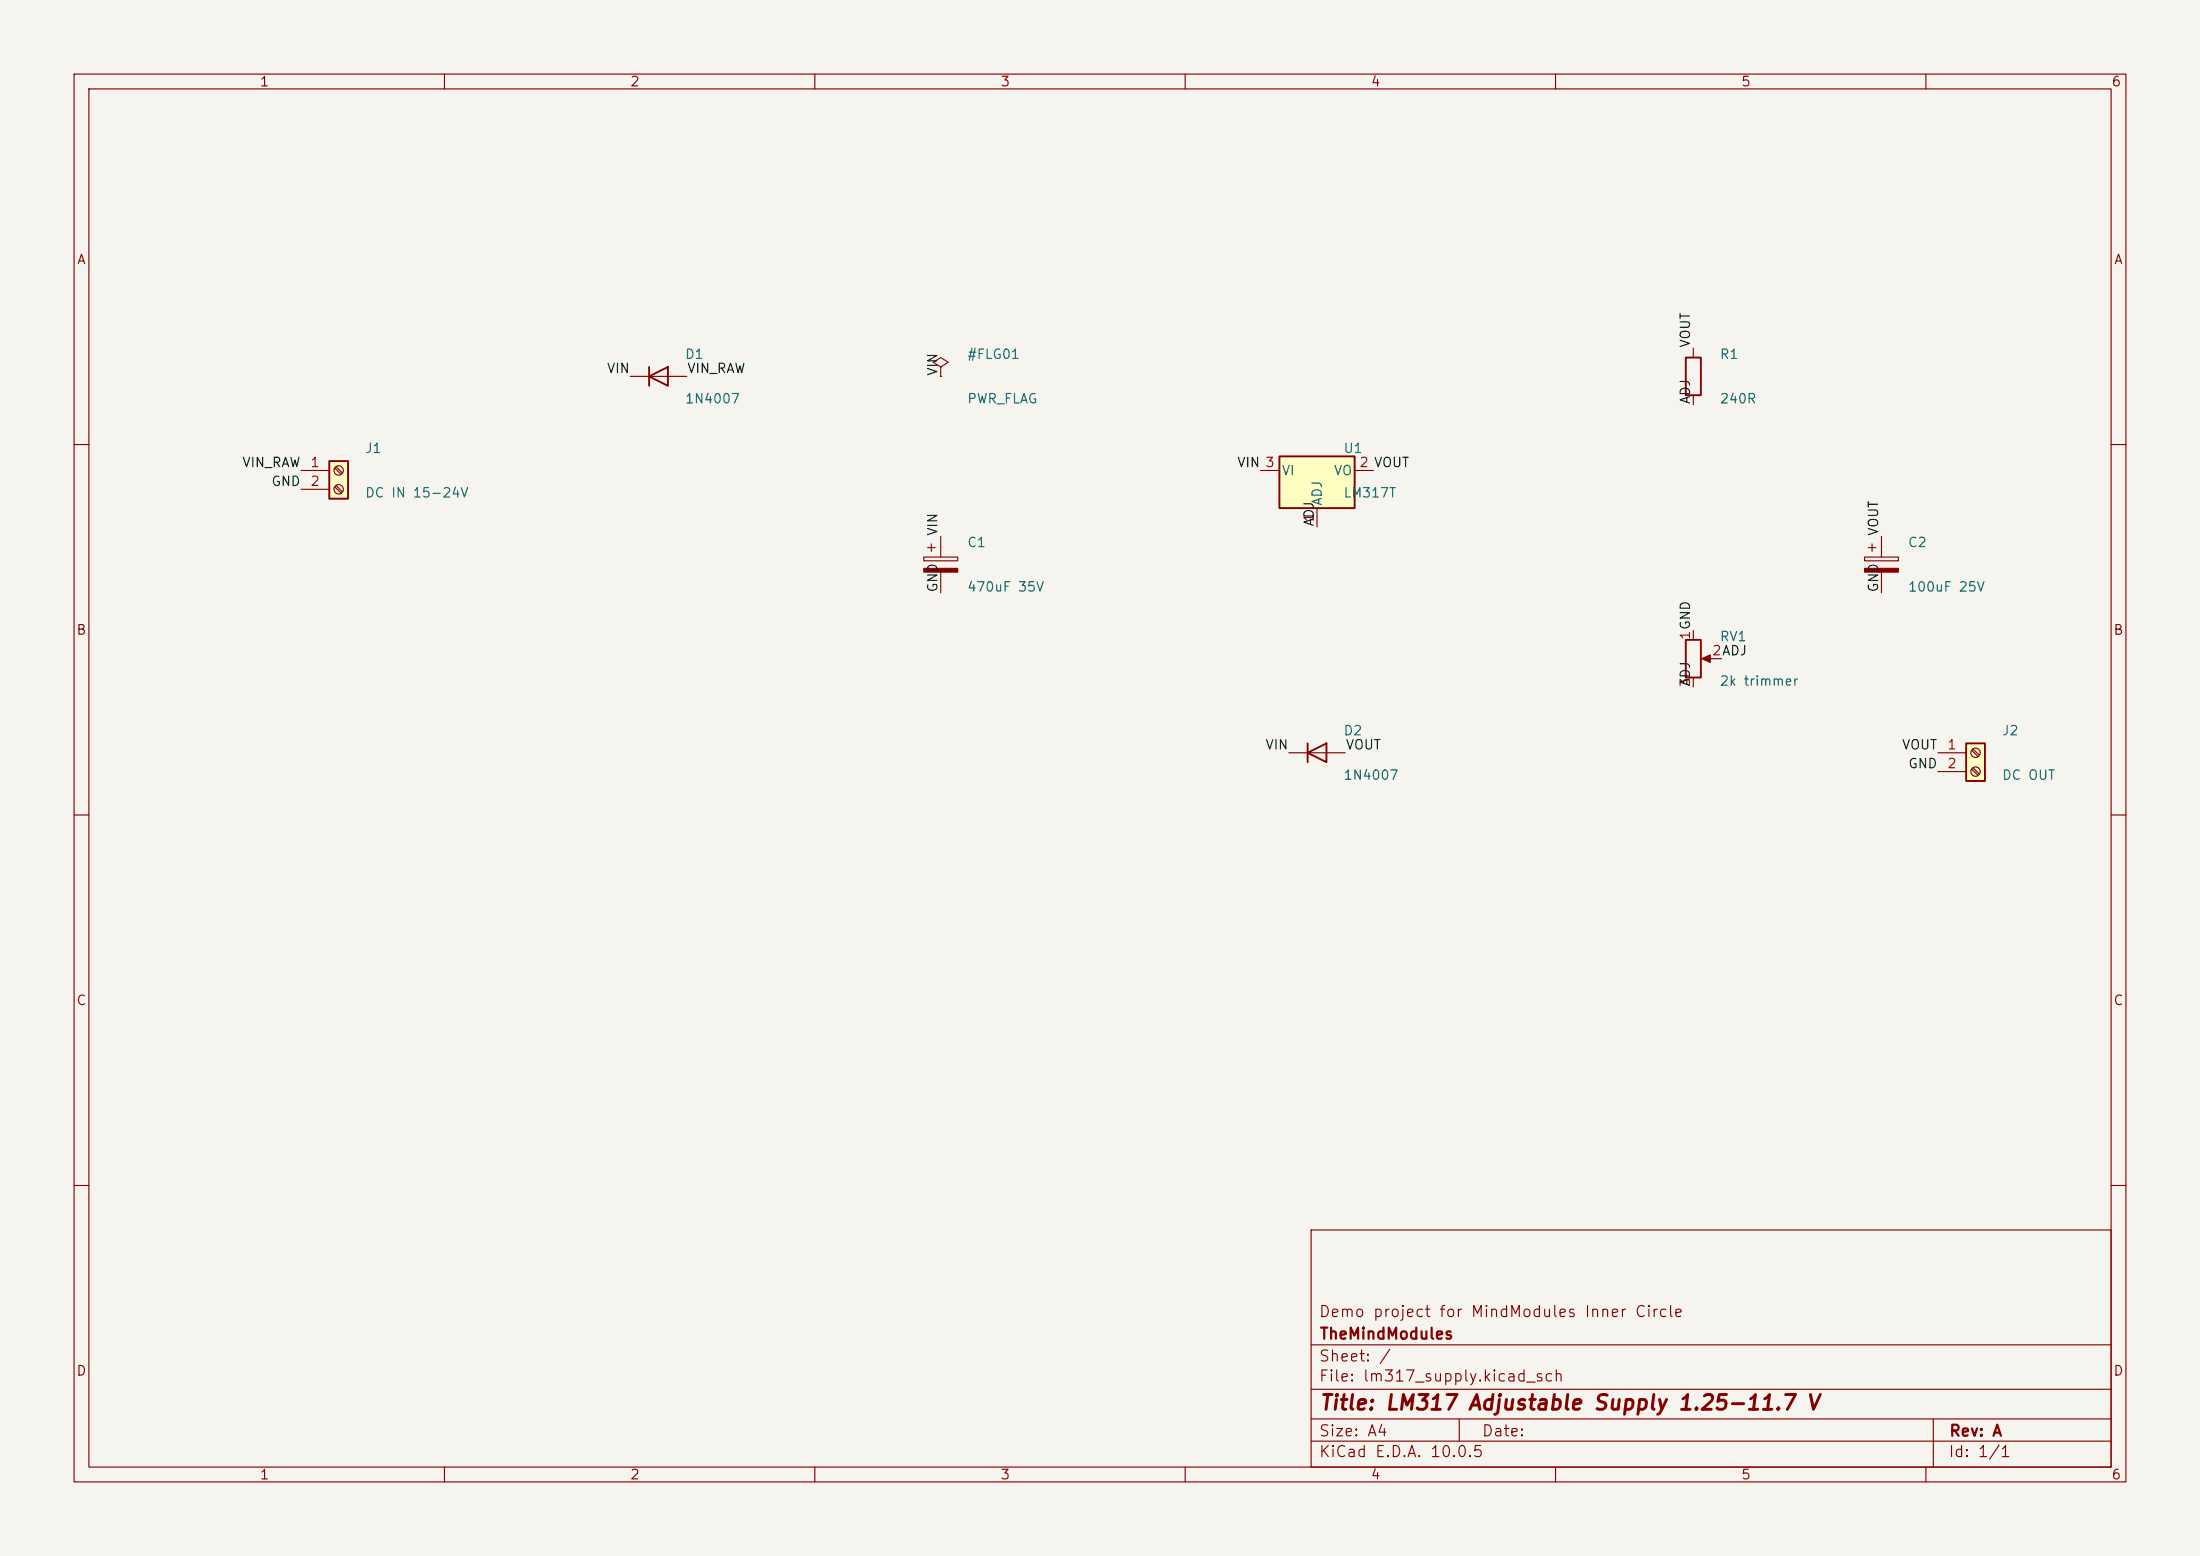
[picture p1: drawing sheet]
<svg xmlns="http://www.w3.org/2000/svg" width="297mm" height="210mm" viewBox="0 0 297 210" stroke-linecap="round" stroke-linejoin="round" font-family="sans-serif">
<path d="M0 0h297v210h-297z" fill="#f5f4ef" stroke="#f5f4ef" stroke-width=".14"/>
<g fill="none" stroke="#840000" stroke-width=".15">
<path d="M10 10h277v190h-277zM12 12h273v186h-273zM60 10v2M110 10v2M160 10v2M210 10v2M260 10v2M127 49.5l1-.6-1-.6-1 .6 1 .6v1.3M127 50.8h.1M10 60h2M124.7 75.2h4.6v.5h-4.6zM125.2 73.9h1"/>
<path d="M125.7 73.4v1M127 72.4v2.8M127 77.2v2.8M251.7 75.2h4.6v.5h-4.6zM252.2 73.9h1M252.7 73.4v1M254 72.4v2.8M254 77.2v2.8M285 60h2M10 110h2M285 110h2M10 160h2"/>
<path d="M177 166h108v32h-108zM285 160h2M60 198v2M110 198v2M160 198v2M177 194.5h108M177 191.5h108M177 187.5h108M177 181.5h108M197 191.5v3M210 198v2M260 198v2"/>
<path d="M261 191.5v6.5"/>
</g>
<g fill="#840000" stroke="#840000" stroke-width=".15">
<path d="M124.7 76.7h4.6v.5h-4.6z"/>
<path d="M251.7 76.7h4.6v.5h-4.6z"/>
</g>
<path d="M265.4 100.3h2.6v5.1h-2.6z" fill="#ffffc2"/>
<path d="M227.6 48.3h2v5h-2zM227.6 86.4h2v5h-2zM265.4 100.3h2.6v5.1h-2.6z" fill="none" stroke="#840000" stroke-width=".25"/>
<g fill="none" stroke="#840000" stroke-width=".15">
<path d="M228.6 47v1.3M228.6 53.3v1.3M228.6 85.1v1.3M228.6 91.4v1.3M230.1 88.9h2.3M261.6 101.6h3.8M261.6 104.1h3.8M266.2 101.3l.8 .8M266.2 103.8l.8 .8M266.3 101.1l.9 .8M266.3 103.6l.9 .9"/>
<circle cx="266.7" cy="101.6" r=".63"/>
<circle cx="266.7" cy="104.1" r=".63"/>
</g>
<path d="M229.7 88.9l1.2-.5v1z" fill="#840000" stroke="#840000" stroke-width=".15"/>
<path d="M172.7 61.6h10.2v7h-10.2z" fill="#ffffc2"/>
<path d="M87.6 50.8l2.6-1.3v2.6zM87.6 49.5v2.6M172.7 61.6h10.2v7h-10.2zM176.5 101.6l2.6-1.3v2.6zM176.5 100.3v2.6" fill="none" stroke="#840000" stroke-width=".25"/>
<path d="M85.1 50.8h7.6M170.2 63.5h2.5M177.8 68.6v2.5M182.9 63.5h2.5M174 101.6h7.6" fill="none" stroke="#840000" stroke-width=".15"/>
<path d="M44.4 62.2h2.6v5.1h-2.6z" fill="#ffffc2"/>
<path d="M44.4 62.2h2.6v5.1h-2.6z" fill="none" stroke="#840000" stroke-width=".25"/>
<g fill="none" stroke="#840000" stroke-width=".15">
<path d="M40.6 63.5h3.8M40.6 66h3.8M45.2 63.2l.9 .8M45.2 65.7l.9 .8M45.4 63l.8 .8M45.4 65.5l.8 .9"/>
<circle cx="45.7" cy="66" r=".63"/>
<circle cx="45.7" cy="63.5" r=".63"/>
</g>
<text font-size="2" fill="#840000" x="178" y="190.8">Title: LM317 Adjustable Supply 1.25-11.7 V</text>
<g font-size="1.5" fill="#840000">
<text x="178" y="178.1">Demo project for MindModules Inner Circle</text>
<text x="178" y="184.1">Sheet: /</text>
<text x="178" y="181.1">TheMindModules</text>
<text x="178" y="186.8">File: lm317_supply.kicad_sch</text>
<text x="178" y="197">KiCad E.D.A. 10.0.5</text>
<text x="178" y="194.2">Size: A4</text>
<text x="200" y="194.2">Date:</text>
<text x="263" y="197">Id: 1/1</text>
<text x="263" y="194.2">Rev: A</text>
</g>
<g font-size="1.3" fill="#840000">
<text x="35" y="12">1</text>
<text x="85" y="12">2</text>
<text x="135" y="12">3</text>
<text x="185" y="12">4</text>
<text x="235" y="12">5</text>
<text x="285" y="12">6</text>
<text x="10.3" y="36">A</text>
<text x="285.3" y="36">A</text>
<text x="10.2" y="86">B</text>
<text x="285.2" y="86">B</text>
<text x="10.2" y="136">C</text>
<text x="285.2" y="136">C</text>
<text x="10.2" y="186">D</text>
<text x="285.2" y="186">D</text>
<text x="35" y="200">1</text>
<text x="85" y="200">2</text>
<text x="135" y="200">3</text>
<text x="185" y="200">4</text>
<text x="235" y="200">5</text>
<text x="285" y="200">6</text>
</g>
<g font-size="1.3" fill="#0f0f0f">
<text x="228.5" y="47" transform="rotate(-90 228.5 47)">VOUT</text>
<text x="81.8" y="50.7">VIN</text>
<text x="92.7" y="50.7">VIN_RAW</text>
<text x="126.9" y="50.8" transform="rotate(-90 126.9 50.8)">VIN</text>
<text x="228.5" y="54.6" transform="rotate(-90 228.5 54.6)">ADJ</text>
<text x="32.6" y="63.4">VIN_RAW</text>
<text x="36.5" y="65.9">GND</text>
<text x="166.9" y="63.4">VIN 3</text>
<text x="177.7" y="71.1" transform="rotate(-90 177.7 71.1)">ADJ</text>
<text x="126.9" y="72.4" transform="rotate(-90 126.9 72.4)">VIN</text>
<text x="253.9" y="72.4" transform="rotate(-90 253.9 72.4)">VOUT</text>
<text x="126.9" y="80" transform="rotate(-90 126.9 80)">GND</text>
<text x="253.9" y="80" transform="rotate(-90 253.9 80)">GND</text>
<text x="228.5" y="92.7" transform="rotate(-90 228.5 92.7)">ADJ</text>
<text x="170.7" y="101.5">VIN</text>
<text x="181.6" y="101.5">VOUT</text>
<text x="256.7" y="101.5">VOUT</text>
<text x="257.5" y="104">GND</text>
</g>
<g font-size="1.3" fill="#006464">
<text x="92.4" y="48.8">D1</text>
<text x="130.5" y="48.8">#FLG01</text>
<text x="232.1" y="48.8">R1</text>
<text x="92.4" y="54.8">1N4007</text>
<text x="130.5" y="54.8">PWR_FLAG</text>
<text x="232.1" y="54.8">240R</text>
<text x="49.2" y="61.5">J1</text>
<text x="172.9" y="64.5">VI</text>
<text x="180" y="64.5">VO</text>
<text x="181.3" y="61.5">U1</text>
<text x="49.2" y="67.5">DC IN 15-24V</text>
<text x="178.8" y="68.4" transform="rotate(-90 178.8 68.4)">ADJ</text>
<text x="181.3" y="67.5">LM317T</text>
<text x="130.5" y="74.2">C1</text>
<text x="257.5" y="74.2">C2</text>
<text x="130.5" y="80.2">470uF 35V</text>
<text x="257.5" y="80.2">100uF 25V</text>
<text x="232.1" y="86.9">RV1</text>
<text x="232.1" y="92.9">2k trimmer</text>
<text x="181.3" y="99.6">D2</text>
<text x="270.2" y="99.6">J2</text>
<text x="181.3" y="105.6">1N4007</text>
<text x="270.2" y="105.6">DC OUT</text>
</g>
<g font-size="1.3" fill="#a90000">
<text x="41.8" y="63.4">1</text>
<text x="41.8" y="65.9">2</text>
<text x="183.4" y="63.4">2 VOUT</text>
<text x="177.7" y="70.6" transform="rotate(-90 177.7 70.6)">1</text>
<text x="228.5" y="86.5" transform="rotate(-90 228.5 86.5)">1GND</text>
<text x="231" y="88.8">2ADJ</text>
<text x="228.5" y="92.8" transform="rotate(-90 228.5 92.8)">3</text>
<text x="262.8" y="101.5">1</text>
<text x="262.8" y="104">2</text>
</g>
</svg>
